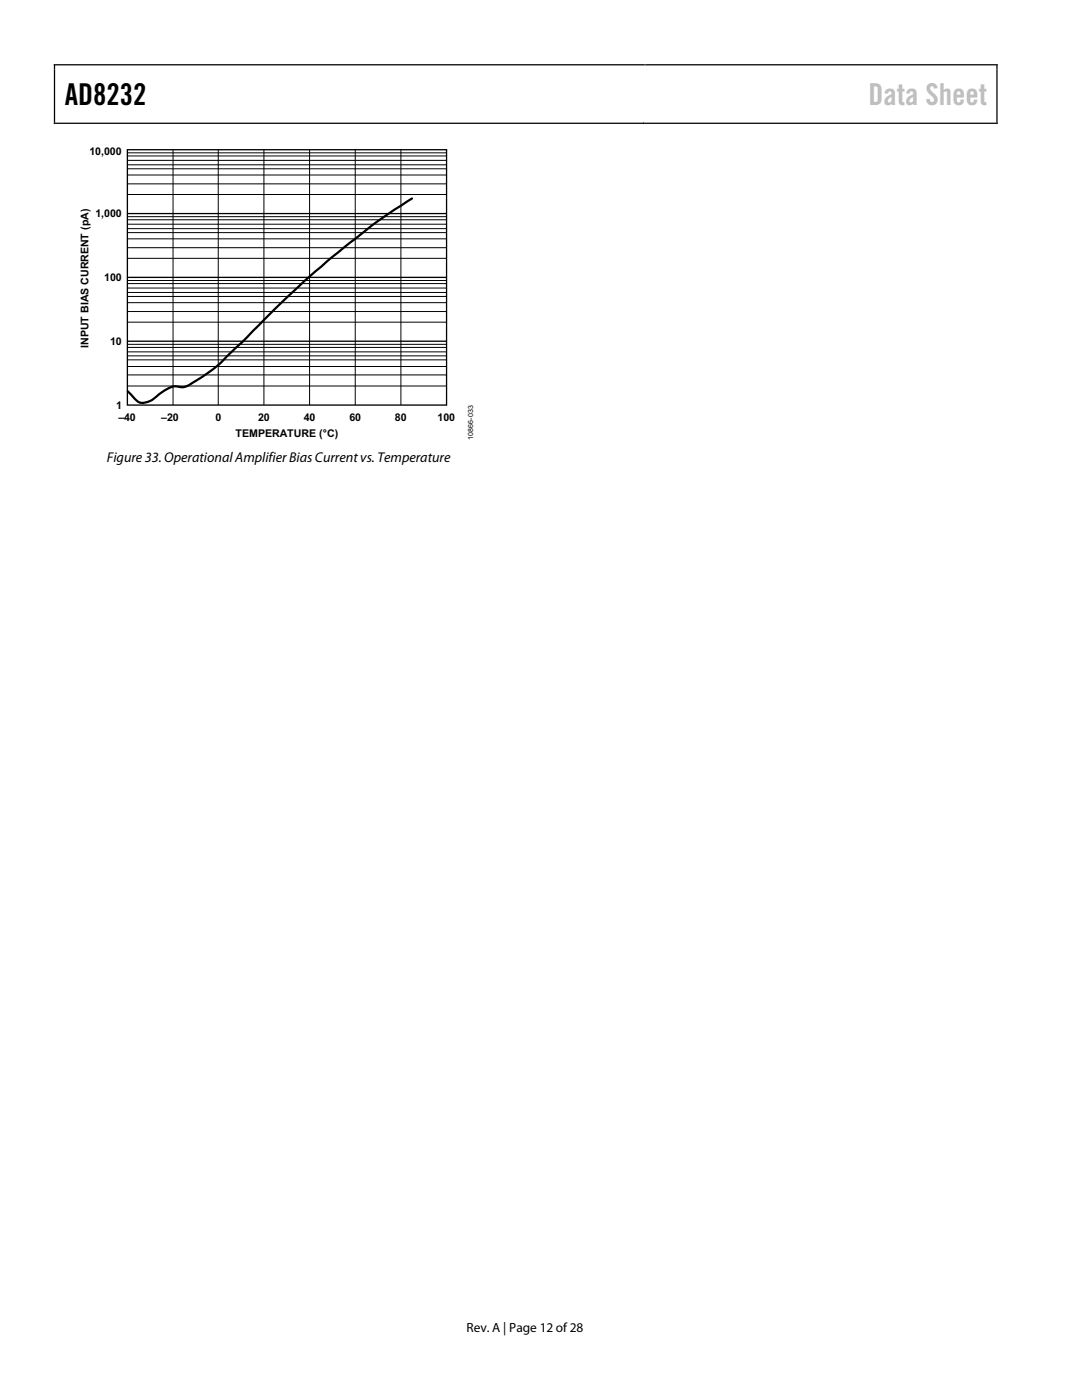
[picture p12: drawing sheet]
<svg xmlns="http://www.w3.org/2000/svg" width="216mm" height="279mm" viewBox="0 0 216 279" stroke-linecap="round" stroke-linejoin="round" font-family="sans-serif">
<path d="M10.9 12.8v11.9M11 12.9h117.5M128.7 12.8v.3M128.8 12.9h70M198.9 12.8v11.9M11 24.6h187.8M128.4 24.5v.2" fill="none" stroke="#000" stroke-width=".25"/>
<path d="M25.4 29.9h63.7v50.9h-63.7zM25.4 55.4h63.7M25.4 42.6h63.7M25.4 68.1h63.7" fill="none" stroke="#000" stroke-width=".27"/>
<g fill="none" stroke="#000" stroke-width=".2">
<path d="M25.4 38.8h63.7M25.4 36.7h63.7M25.4 34.9h63.7M25.4 33.7h63.7M25.4 32.9h63.7M25.4 32h63.7M25.4 31.1h63.7M25.4 30.5h63.7M34.5 29.9v50.9M43.5 29.9v50.9M52.7 29.9v50.9M61.8 29.9v50.9"/>
<path d="M70.9 29.9v50.9M80 29.9v50.9M25.4 59.2h63.7M25.4 58.4h63.7M25.4 57.5h63.7M25.4 56.6h63.7M25.4 56h63.7M25.4 51.6h63.7M25.4 49.4h63.7M25.4 47.7h63.7M25.4 46.4h63.7M25.4 45.6h63.7"/>
<path d="M25.4 44.7h63.7M25.4 43.9h63.7M25.4 43.2h63.7M25.4 77h63.7M25.4 74.8h63.7M25.4 73.1h63.7M25.4 71.8h63.7M25.4 71h63.7M25.4 70.2h63.7M25.4 69.3h63.7M25.4 68.7h63.7M25.4 64.3h63.7"/>
<path d="M25.4 62.2h63.7M25.4 60.4h63.7"/>
</g>
<path d="M82.2 39.6l-7.2 4.8-8.7 6.9-5.3 4.5-3.7 3.5-9.9 9.8a45.4 45.4 0 0 1-6 5.4l-1.3 .9a12.4 12.4 0 0 1-3.7 1.9 3.7 3.7 0 0 0-3.6 .7l-.5 .3a8.1 8.1 0 0 1-3.6 2.1 2.73 2.73 0 0 1-2.4-1.5l-.8-.8" fill="none" stroke="#000" stroke-width=".44"/>
<text font-size="6" x="12.9" y="21">AD8232</text>
<text font-size="6" fill="#bfbebe" x="173.3" y="21">Data Sheet</text>
<text font-size="2.8" x="21.3" y="92.1">Figure 33. OperationalAmplifierBias Currentvs. Temperature</text>
<text font-size="2.7" x="93.1" y="265.9">Rev. A | Page 12 of28</text>
<g font-size="2.1">
<text x="17.9" y="30.9">10,000</text>
<text x="19" y="43.4">1,000</text>
<text x="20.8" y="56.1">100</text>
<text x="17.7" y="69.4" transform="rotate(-90 17.7 69.4)">INPUT BIAS CURRENT (pA)</text>
<text x="22" y="68.9">10</text>
<text x="23.2" y="81.6">1</text>
<text x="23.6" y="84">–40</text>
<text x="32.2" y="84">–20</text>
<text x="43" y="84">0</text>
<text x="51.5" y="84">20</text>
<text x="60.6" y="84">40</text>
<text x="69.7" y="84">60</text>
<text x="78.8" y="84">80</text>
<text x="87.3" y="84">100</text>
<text x="47" y="87.3">TEMPERATURE (°C)</text>
</g>
<text font-size="1.4" x="94.4" y="87.7" transform="rotate(-90 94.4 87.7)">10866-033</text>
</svg>
